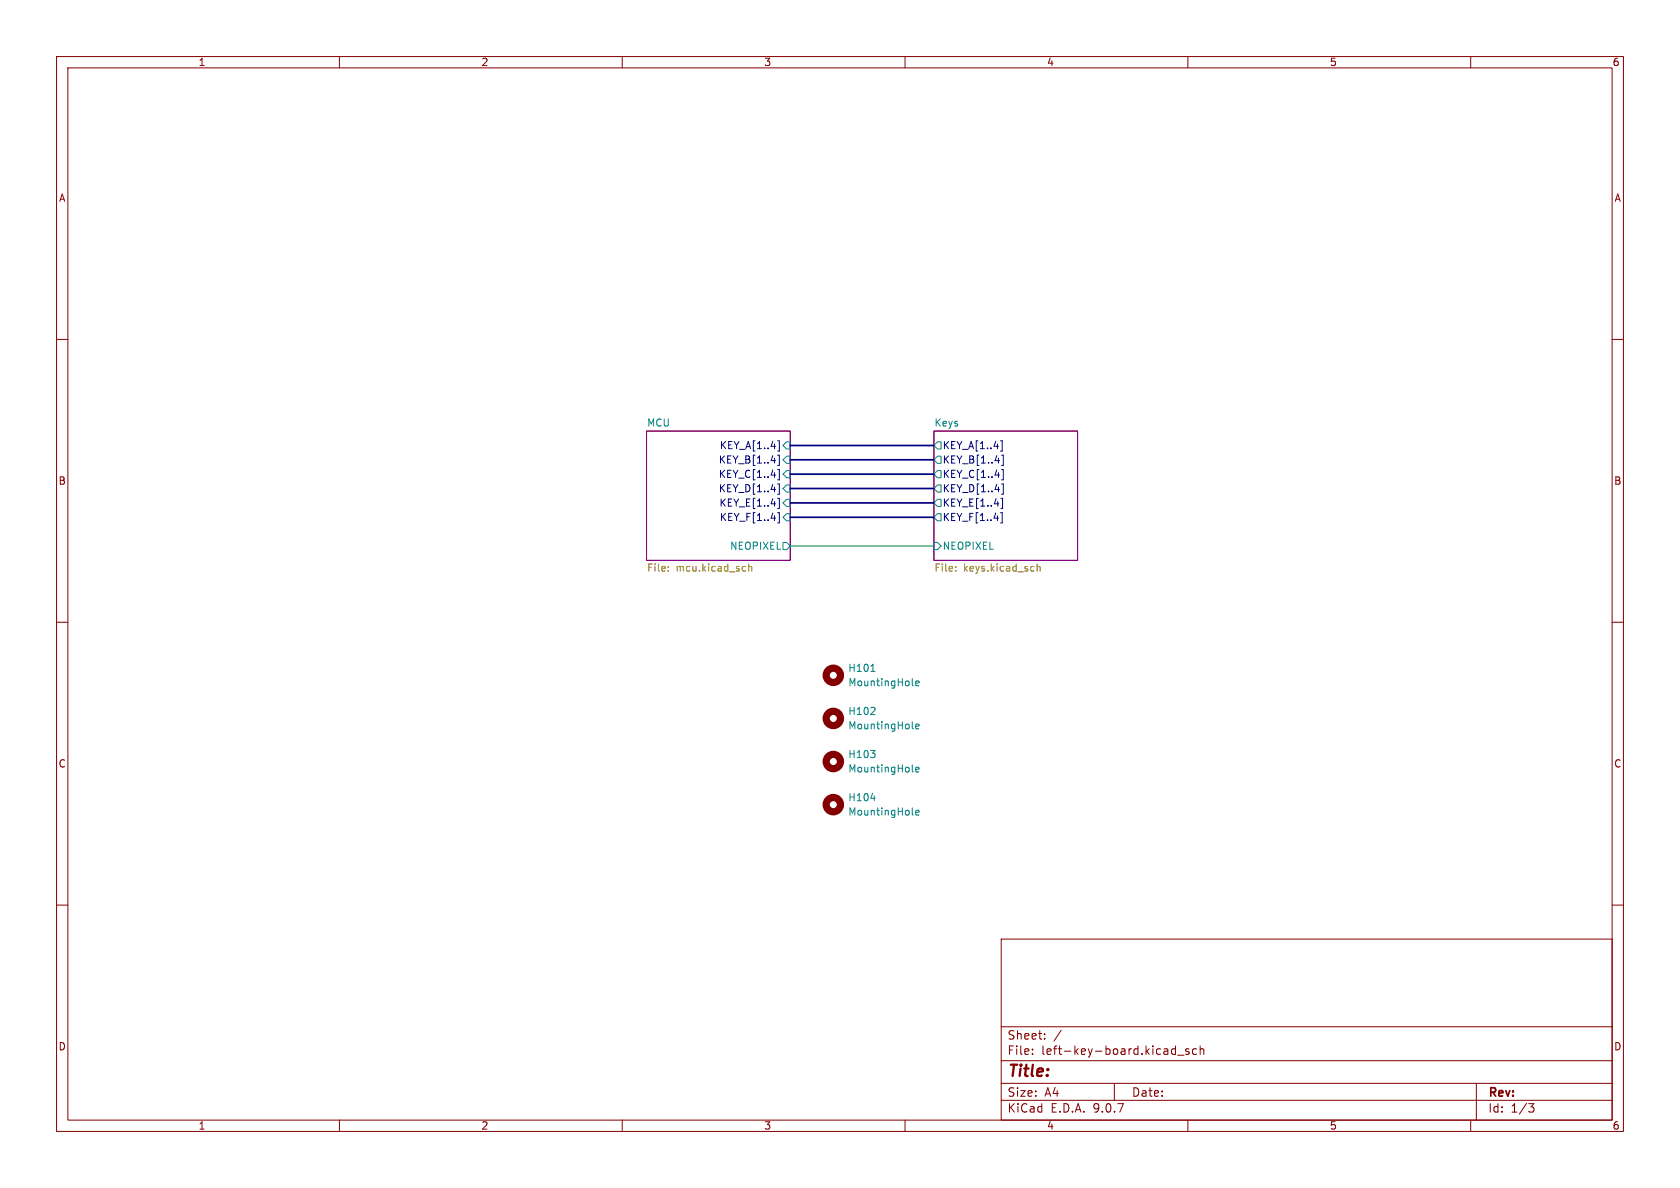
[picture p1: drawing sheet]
<svg xmlns="http://www.w3.org/2000/svg" width="297mm" height="210mm" viewBox="0 0 297 210" stroke-linecap="round" stroke-linejoin="round" font-family="sans-serif">
<path d="M0 0h297v210h-297z" fill="#fff" stroke="#fff" stroke-width=".18"/>
<g fill="none" stroke="#840000" stroke-width=".18">
<path d="M10 10h277v190h-277zM12 12h273v186h-273zM60 10v2M110 10v2M160 10v2M210 10v2M260 10v2M10 60h2M285 60h2M10 110h2M285 110h2M10 160h2"/>
<path d="M177 166h108v32h-108zM285 160h2M60 198v2M110 198v2M160 198v2M177 194.5h108M177 191.5h108M177 187.5h108M177 181.5h108M182.5 186.3v.1M182.5 185.5v.1M184.7 183.6v.1"/>
<path d="M184.7 182.8v.1M187.6 182.1l-1.3 2M197 191.5v3M207.2 186.3h.6M207.2 185.5h.6M207.8 184.9v1.5M208.2 186.5h1.1M210 198v2M210.2 185.5l-.4-.1-.2 .2 .1 .2 .5 .2v.3h-.6M211.5 185.5l-.4-.1-.3 .3v.4l.2 .2h.5M212.2 185.5l.2-.1 .3 .1 .1 .9M212.2 184.9v1.5"/>
<path d="M260 198v2M261 191.5v6.5M270.2 195.1h1l-.5 .6 .4 .1 .1 .5-.3 .3h-.4"/>
</g>
<path d="M114.3 76.2h25.4v22.9h-25.4zM165.1 76.2h25.4v22.9h-25.4z" fill="none" stroke="#840084" stroke-width=".18"/>
<g fill="none" stroke="#008484" stroke-width=".18">
<path d="M139.1 78.1h.6v1.3h-.6l-.7-.7zM165.7 78.1h.7v1.3h-.7l-.6-.7zM138.4 95.9h.7l.6 .6-.6 .7h-.7zM139.1 80.6h.6v1.3h-.6l-.7-.6zM139.1 83.2h.6v1.3h-.6l-.7-.7zM139.1 85.7h.6v1.3h-.6l-.7-.6zM139.1 88.3h.6v1.2h-.6l-.7-.6zM139.1 90.8h.6v1.3h-.6l-.7-.7zM165.1 95.9h.6l.7 .6-.7 .7h-.6zM165.7 80.6h.7v1.3h-.7l-.6-.6zM165.7 83.2h.7v1.3h-.7l-.6-.7zM165.7 85.7h.7v1.3h-.7l-.6-.6z"/>
<path d="M165.7 88.3h.7v1.2h-.7l-.6-.6zM165.7 90.8h.7v1.3h-.7l-.6-.7zM154 118.7h.7M153.9 126.3h.8M153.9 132.7h.8l-.4 .4M154.6 125.2v.4M154.6 133.3v.5M161.3 121l.2 .2M161.3 128.7l.2 .1M161.3 136.3l.2 .2M161.9 120.8l.6-.1-.1-.3h-.3l-.2 .2v.6h.5M161.9 128.4l.6-.1-.1-.2-.3-.1-.2 .2v.6h.5"/>
<path d="M161.9 136l.6-.1-.1-.2-.3-.1-.2 .2v.6h.5M154 141.1h.7M161.3 143.9l.2 .2M161.9 143.7l.6-.2-.1-.2-.3-.1-.2 .2v.6h.5"/>
</g>
<path d="M137.5 77.9h.3v1.8h-.3M176.9 77.9h.3v1.8h-.3M137.5 80.5h.3v1.8h-.3M137.5 83h.3v1.8h-.3M137.5 85.5h.3v1.9h-.3M137.5 88.1h.3v1.8h-.3M137.5 90.6h.3v1.8h-.3M176.9 90.6h.3v1.8h-.3M176.9 88.1h.3v1.8h-.3M177.1 80.5h.3v1.8h-.3M177.1 83h.3v1.8h-.3M177.1 85.5h.3v1.9h-.3" fill="none" stroke="#000084" stroke-width=".18"/>
<path d="M132.4 99.7v1.3M183.3 99.7v1.3M118.1 100.8v.2M118.1 100.2v.1M131.7 100.1l.1 .1M131.8 100.9l-.1 .1M132.4 100.2l.1-.1 .3 .1 .1 .8M168.9 100.8v.2M168.9 100.2v.1M183.3 100.2l.2-.1 .3 .1 .1 .8" fill="none" stroke="#848400" stroke-width=".18"/>
<g fill="none" stroke="#840000" stroke-width="1.3">
<circle cx="147.3" cy="119.4" r="1.27"/>
<circle cx="147.3" cy="127" r="1.27"/>
<circle cx="147.3" cy="134.6" r="1.27"/>
<circle cx="147.3" cy="142.2" r="1.27"/>
</g>
<path d="M139.7 78.7h25.4M139.7 86.4h25.4M139.7 83.8h25.4M139.7 88.9h25.4M139.7 81.3h25.4M139.7 91.4h25.4" fill="none" stroke="#000084" stroke-width=".3"/>
<path d="M139.7 96.5h25.4" fill="none" stroke="#008400" stroke-width=".18"/>
<text font-size="2.8" fill="#840000" x="178" y="190.9">Title:</text>
<g font-size="2.1" fill="#840000">
<text x="178" y="184">Sheet:</text>
<text x="178" y="186.7">File:</text>
<text x="184.1" y="186.7">left-key-board.kicad_sch</text>
<text x="178" y="196.9">KiCad</text>
<text x="178" y="194.1">Size:</text>
<text x="184.7" y="194.1">A4</text>
<text x="185.7" y="196.9">E.D.A.</text>
<text x="193.3" y="196.9">9.0.7</text>
<text x="200" y="194.1">Date:</text>
<text x="263" y="194.3">Rev:</text>
<text x="263" y="196.9">Id:</text>
<text x="267.1" y="196.9">1/3</text>
</g>
<g font-size="1.8" fill="#840000">
<text x="35" y="11.9">1</text>
<text x="85" y="11.9">2</text>
<text x="135" y="11.9">3</text>
<text x="185" y="11.9">4</text>
<text x="235" y="11.9">5</text>
<text x="285" y="11.9">6</text>
<text x="10.3" y="35.9">A</text>
<text x="285.3" y="35.9">A</text>
<text x="10.3" y="85.9">B</text>
<text x="285.3" y="85.9">B</text>
<text x="10.3" y="135.9">C</text>
<text x="285.3" y="135.9">C</text>
<text x="10.3" y="185.9">D</text>
<text x="285.3" y="185.9">D</text>
<text x="35" y="199.9">1</text>
<text x="85" y="199.9">2</text>
<text x="135" y="199.9">3</text>
<text x="185" y="199.9">4</text>
<text x="235" y="199.9">5</text>
<text x="285" y="199.9">6</text>
</g>
<g font-size="1.8" fill="#008484">
<text x="114.3" y="75.5">MCU</text>
<text x="165.1" y="75.5">Keys</text>
<text x="129" y="97.4">NEOPIXEL</text>
<text x="166.6" y="97.4">NEOPIXEL</text>
<text x="149.9" y="119">H101</text>
<text x="149.9" y="121.5">MountingHole</text>
<text x="149.9" y="126.6">H102</text>
<text x="149.9" y="129.1">MountingHole</text>
<text x="149.9" y="134.2">H103</text>
<text x="149.9" y="136.8">MountingHole</text>
<text x="149.9" y="141.8">H104</text>
<text x="149.9" y="144.4">MountingHole</text>
</g>
<g font-size="1.8" fill="#000084">
<text x="127" y="82.1">KEY_B[1..4]</text>
<text x="127.2" y="79.6">KEY_A[1..4]</text>
<text x="166.6" y="79.6">KEY_A[1..4]</text>
<text x="166.6" y="82.1">KEY_B[1..4]</text>
<text x="127" y="84.7">KEY_C[1..4]</text>
<text x="127" y="87.2">KEY_D[1..4]</text>
<text x="127.1" y="89.8">KEY_E[1..4]</text>
<text x="166.6" y="84.7">KEY_C[1..4]</text>
<text x="166.6" y="87.2">KEY_D[1..4]</text>
<text x="166.6" y="89.8">KEY_E[1..4]</text>
<text x="127.2" y="92.3">KEY_F[1..4]</text>
<text x="166.6" y="92.3">KEY_F[1..4]</text>
</g>
<g font-size="1.8" fill="#848400">
<text x="114.3" y="101.4">File:</text>
<text x="119.5" y="101.4">mcu.kicad_sch</text>
<text x="165.1" y="101.4">File:</text>
<text x="170.3" y="101.4">keys.kicad_sch</text>
</g>
</svg>
